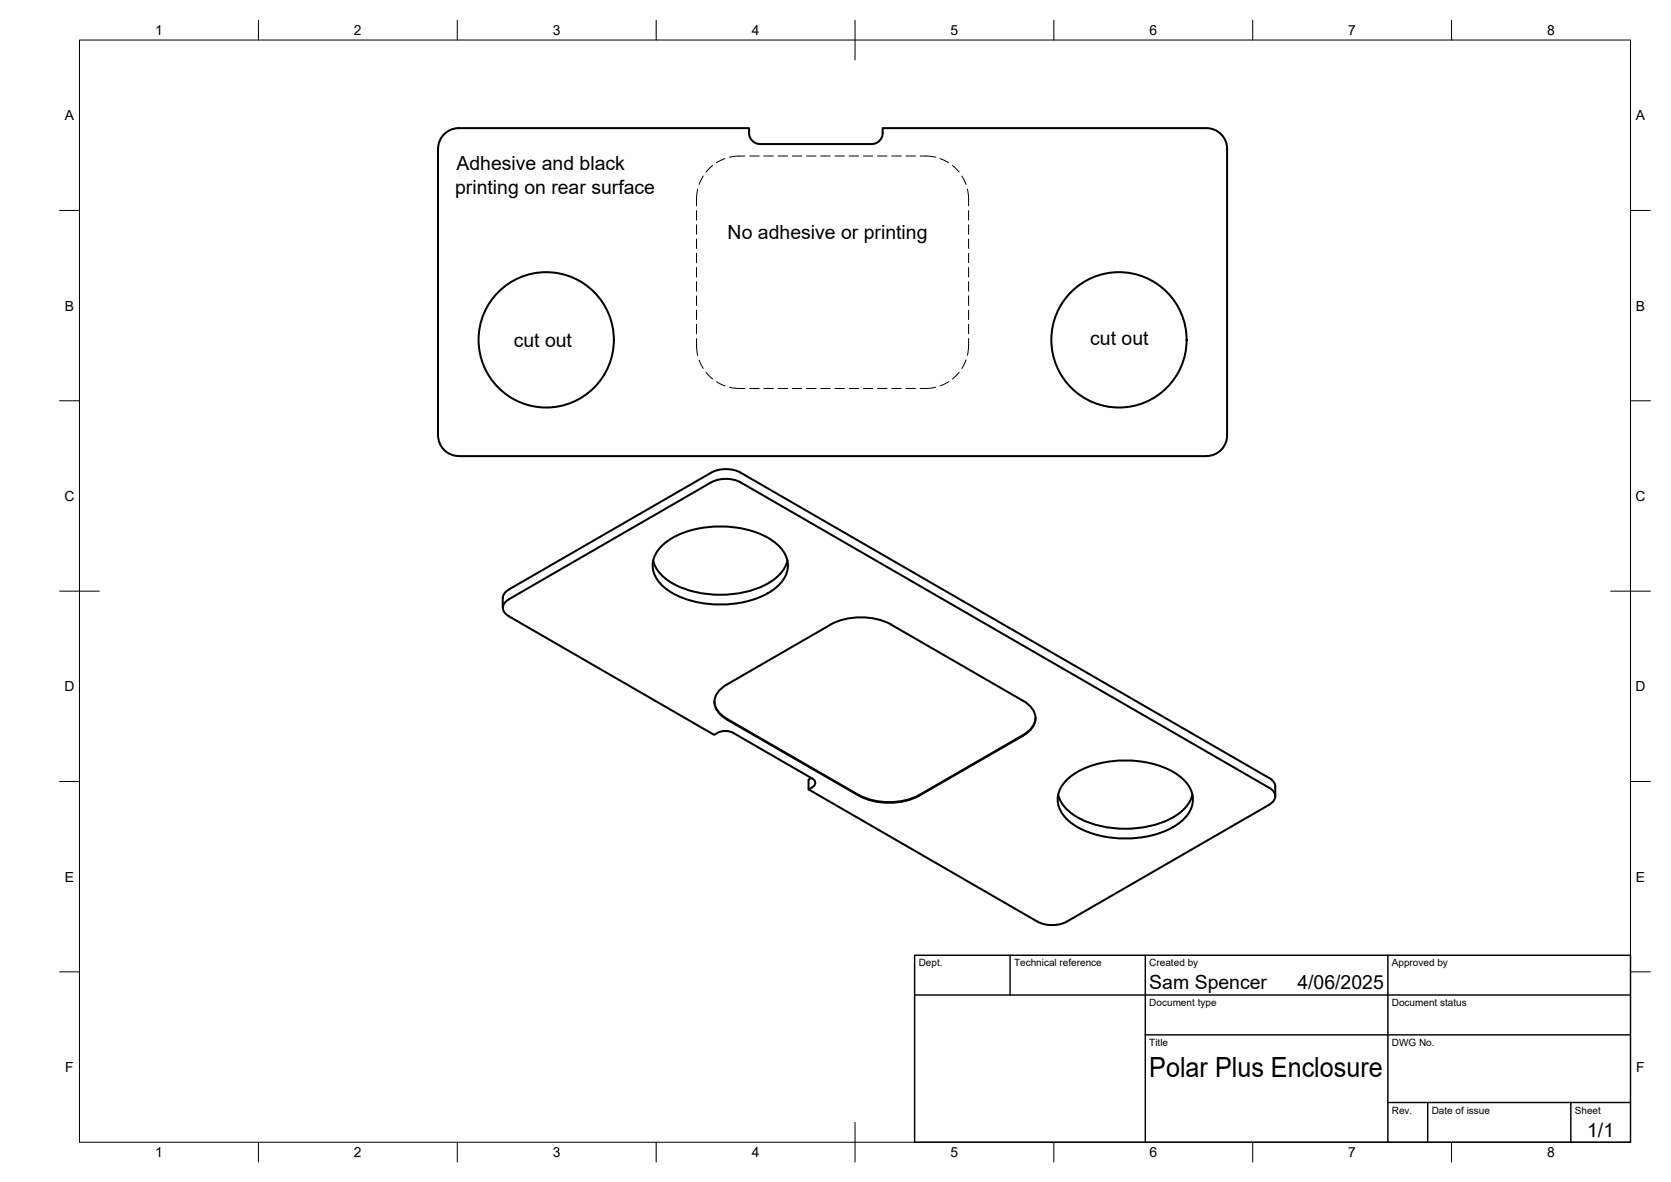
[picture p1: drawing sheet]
<svg xmlns="http://www.w3.org/2000/svg" width="420mm" height="297mm" viewBox="0 0 420 297" stroke-linecap="round" stroke-linejoin="round" font-family="sans-serif">
<!-- layer: Hidden -->
<g fill="none" stroke="#000" stroke-width=".25">
<path d="M182.3 39.8l-2.2 1.1M187.3 39.2l-2.3 .1-1.6 .2M188.5 39.2h2.4M192.1 39.2h2.4M195.6 39.2h2.4M199.2 39.2h2.4M202.8 39.2h2.4M206.4 39.2h2.3M209.9 39.2h2.4M213.5 39.2h2.4M217.1 39.2h2.4M220.6 39.2h2.4"/>
<path d="M224.2 39.2h2.4M227.8 39.2h2.4M231.4 39.2l2.3 .1 1.5 .2M236.4 39.8l2.1 1.1M175.1 52.9v2.4M175.1 56.5v2.4M175.4 47.5l-.2 1.6-.1 2.6M176.8 44.2l-1 2.2M179.2 41.6l-1.7 1.7M239.5 41.6l1.7 1.7M241.9 44.2l1 2.2M243.2 47.5l.3 1.6v2.6"/>
<path d="M243.5 52.9v2.4M243.5 56.5v2.4M175.1 60.1v2.3M175.1 63.7v2.3M175.1 67.2v2.4M175.1 70.8v2.4M175.1 74.4v2.4M175.1 77.9v2.4M243.5 60.1v2.3M243.5 63.7v2.3M243.5 67.2v2.4M243.5 70.8v2.4"/>
<path d="M243.5 74.4v2.4M243.5 77.9v2.4M175.1 85.1l.1 2.7 .2 1.5M175.1 81.5v2.4M175.8 90.5l1 2.1M177.5 93.6l1.7 1.6M180.2 95.9l2.1 1.1M183.4 97.3l1.6 .3h2.3M188.5 97.6h2.4M192.1 97.6h2.4M195.6 97.6h2.4M199.2 97.6h2.4"/>
<path d="M202.8 97.6h2.4M206.4 97.6h2.3M209.9 97.6h2.4M213.5 97.6h2.4M217.1 97.6h2.4M220.6 97.6h2.4M224.2 97.6h2.4M227.8 97.6h2.4M235.2 97.3l-1.5 .3h-2.3M238.5 95.9l-2.1 1.1M241.2 93.6l-1.7 1.6M242.9 90.5l-1 2.1"/>
<path d="M243.5 85.1v2.7l-.3 1.5M243.5 81.5v2.4"/>
</g>
<!-- layer: Visible -->
<g fill="none" stroke="#000" stroke-width=".51">
<path d="M110.1 109.4l.1-72a5.2 5.2 0 0 1 5.1-5.2h73a3.2 3.2 0 0 0 2.2 3.9l28.6 .1a3.1 3.1 0 0 0 2.8-4h81.4a5.2 5.2 0 0 1 5.2 5.2v72M110.2 109.4a5.2 5.2 0 0 0 5.1 5.2h188.1a5.2 5.2 0 0 0 5.1-5.2M166.6 136.9a22.5 22.5 0 0 1 16.1-4.6 21.5 21.5 0 0 1 12.9 4.6 6.5 6.5 0 0 1 0 10.4 22.5 22.5 0 0 1-16.1 4.6 21.5 21.5 0 0 1-12.9-4.6 6.5 6.5 0 0 1 0-10.4zM126.4 152.7l.1-2.8 .3-.8 1.1-.9 51-29.4a8.1 8.1 0 0 1 7.3 0l132.9 76.7 .9 .6 .6 1.1 .1 2.9M127.9 154.9l51.7 29.8a4.5 4.5 0 0 1 4.8-.5l19.8 11.4a1.21 1.21 0 0 1 .8 1.1 1.21 1.21 0 0 1-.8 1.2l-.9 .5M128 154.9a2.25 2.25 0 0 1-1.6-2.2 2.25 2.25 0 0 1 1.5-2.1l51-29.4a8.1 8.1 0 0 1 7.3 0l132.9 76.8M164.2 140.9a10.7 10.7 0 0 0 7 6.7 26.7 26.7 0 0 0 22.4-1.3 9 9 0 0 0 4.4-5.4M179.6 176.3a5.4 5.4 0 0 0 3.2 4.4l33.1 19.1a17 17 0 0 0 15.3 0M182.8 180.8l33.1 19.1a16.9 16.9 0 0 0 15.3 0M182.8 180.8a5.1 5.1 0 0 1-3.1-5.2 5.7 5.7 0 0 1 3.1-3.6l26-15a16.8 16.8 0 0 1 15.3 0l33.1 19.1a5 5 0 0 1 3.1 5.2 5.7 5.7 0 0 1-3.1 3.6M204 195.5l-.7 .4v2.5l57.6 33.2M257.2 184.9l-26 15"/>
<path d="M260.4 180.4a5.4 5.4 0 0 1-3.2 4.3l-26 15.1M266.1 199.7a10.7 10.7 0 0 0 6.9 6.7 26.7 26.7 0 0 0 22.4-1.3 9 9 0 0 0 4.4-5.4M268.5 195.7a22.5 22.5 0 0 1 16.1-4.6 21.5 21.5 0 0 1 12.8 4.6 6.5 6.5 0 0 1 0 10.4 22.5 22.5 0 0 1-16.1 4.6 21.5 21.5 0 0 1-12.8-4.6 6.5 6.5 0 0 1 0-10.4zM319.1 198a2.23 2.23 0 0 1 1.6 2.1 2.23 2.23 0 0 1-1.6 2.1l-50.9 29.4M260.9 231.6a8.1 8.1 0 0 0 7.3 0"/>
<circle cx="137.3" cy="85.4" r="17"/>
<circle cx="281.4" cy="85.4" r="17"/>
</g>
<!-- layer: BORDER -->
<g fill="none" stroke="#000" stroke-width=".25">
<path d="M20 10.1h390v276.9h-390zM65 5.1v5M115 5.1v5M165 5.1v5M215 5.1v10M265 5.1v5M315 5.1v5M365 5.1v5M15 52.9h5M410 52.9h5M15 100.7h5M410 100.7h5"/>
<path d="M15 148.6h10M405 148.6h10M15 196.4h5M410 196.4h5M15 244.2h5M410 244.2h5M65 287v5M115 287v5M165 287v5M215 282.1v9.9M265 287v5M315 287v5"/>
<path d="M365 287v5"/>
</g>
<!-- layer: TITLEBLOCK -->
<path d="M230 240.1h180v46.9h-180zM230 250h180M254 240.1v9.9M288 240.1v46.9M349 240.1v46.9M288 260.1h122M349 277.1h61M359 277.1v9.9M395 277.1v9.9" fill="none" stroke="#000" stroke-width=".36"/>
<text font-size="7" x="289" y="270.6">Polar Plus Enclosure</text>
<g font-size="4.9">
<text x="114.8" y="42.8">Adhesive and black</text>
<text x="114.4" y="48.7">printing on rear surface</text>
<text x="183" y="60.1">No adhesive or printing</text>
<text x="129.2" y="87.3">cut out</text>
<text x="274.1" y="86.6">cut out</text>
<text x="289" y="248.5">Sam Spencer</text>
<text x="326.2" y="248.5">4/06/2025</text>
<text x="399.1" y="285.7">1/1</text>
</g>
<g font-size="3.5">
<text x="39" y="8.8">1</text>
<text x="89" y="8.8">2</text>
<text x="139" y="8.8">3</text>
<text x="189" y="8.8">4</text>
<text x="239" y="8.8">5</text>
<text x="289" y="8.8">6</text>
<text x="339" y="8.8">7</text>
<text x="389" y="8.8">8</text>
<text x="16.3" y="30.2">A</text>
<text x="411.3" y="30.2">A</text>
<text x="16.3" y="78">B</text>
<text x="411.3" y="78">B</text>
<text x="16.2" y="125.9">C</text>
<text x="411.2" y="125.9">C</text>
<text x="16.2" y="173.7">D</text>
<text x="411.2" y="173.7">D</text>
<text x="16.3" y="221.6">E</text>
<text x="411.3" y="221.6">E</text>
<text x="16.4" y="269.4">F</text>
<text x="411.4" y="269.4">F</text>
<text x="39" y="290.8">1</text>
<text x="89" y="290.8">2</text>
<text x="139" y="290.8">3</text>
<text x="189" y="290.8">4</text>
<text x="239" y="290.8">5</text>
<text x="289" y="290.8">6</text>
<text x="339" y="290.8">7</text>
<text x="389" y="290.8">8</text>
</g>
<g font-size="2.5">
<text x="231" y="242.9">Dept.</text>
<text x="255" y="242.9">Technical reference</text>
<text x="289" y="242.9">Created by</text>
<text x="350" y="242.9">Approved by</text>
<text x="289" y="252.8">Document type</text>
<text x="350" y="252.8">Document status</text>
<text x="289" y="262.9">Title</text>
<text x="350" y="262.9">DWG No.</text>
<text x="350" y="279.9">Rev.</text>
<text x="360" y="279.9">Date of issue</text>
<text x="396" y="279.9">Sheet</text>
</g>
</svg>
